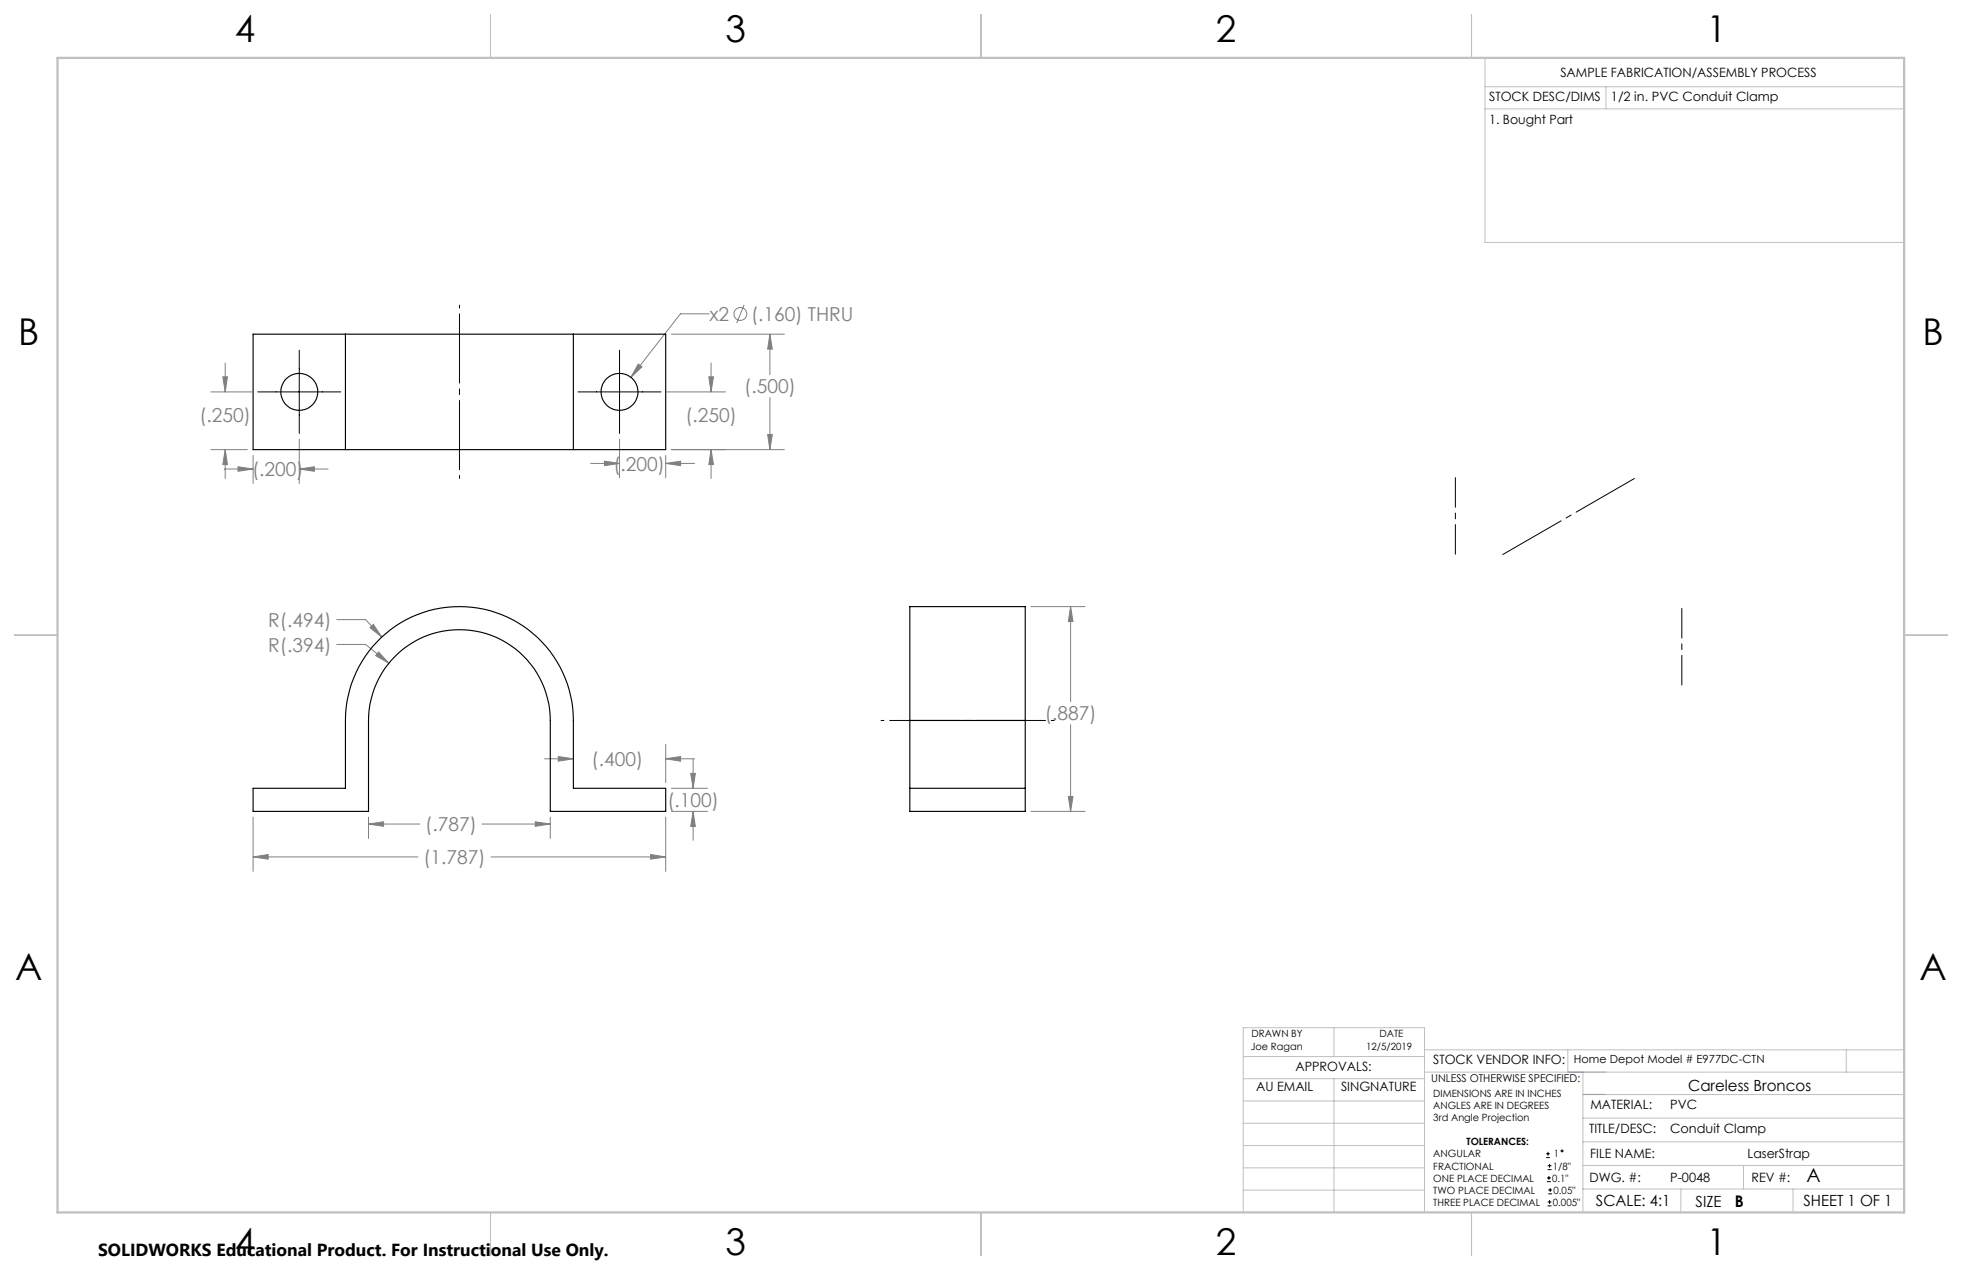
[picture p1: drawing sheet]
<svg xmlns="http://www.w3.org/2000/svg" width="432mm" height="279mm" viewBox="0 0 432 279" stroke-linecap="round" stroke-linejoin="round" font-family="sans-serif">
<g fill="none" stroke="#808080" stroke-width=".22">
<path d="M49.6 79.9v6.3M147.8 73.5h24.8M156.1 69h-6.3l-10.9 14M156.5 79.9v6.3M163.8 67.1l-1.7 4M169.4 73.5l.6 3.3h-1.1zM169.4 73.5v8.9M46.4 98.9h8M46.4 86.2h9.1M49 82.9h1.1l-.5 3.3zM49.6 98.9l.5 3.3h-1.1zM49.6 98.9v6.4"/>
<path d="M65.9 96.6v9.8M136.3 96.6v8.5M140.5 80.1l.8 .6-2.4 2.3zM146.8 86.2h12.9M147.8 98.9h24.8M156 82.9h1l-.5 3.3zM156.5 98.9l.5 3.3h-1zM156.5 98.9v6.4M168.9 95.6h1.1l-.6 3.3zM169.4 87.5v11.4M49.4 103.2h6.3M52.4 102.7l3.3 .5-3.3 .5z"/>
<path d="M55.7 100.2v6.2M65.9 103.2l3.3-.5v1zM65.9 103.2h6.3M130 102h6.3M133 101.5l3.3 .5-3.3 .4zM146.5 102l3.3-.5v.9zM146.5 100.2v4.9M146.5 102h6.4M74.1 136.3h6.4l3.5 3.9M81.4 138.1l.8-.7 1.8 2.8zM226.9 133.5h11.9M235.6 133.5l.5 3.2h-1z"/>
<path d="M235.6 133.5v20.9M74.1 141.8h6.4l5.1 4.1M83.3 143.4l2.3 2.5-2.9-1.6zM235.6 159.4v19.1M55.7 179.8v11.9M81.1 179.8v4.7M119.8 166.9h6.4M121.1 179.8v4.7M122.9 166.4l3.3 .5-3.3 .6zM146.5 166.9l3.3-.5v1.1zM146.5 163.8v8.4M146.5 179.8v11.9"/>
<path d="M146.5 166.9h6.4M147.8 178.5h7.9M147.8 173.4h7.9M152 170.1h1l-.5 3.3zM152.5 178.5l.5 3.3h-1zM152.5 167.1v6.3M152.5 178.5v6.4M226.9 178.5h11.9M235.1 175.2h1l-.5 3.3zM55.7 188.5l3.3-.5v1zM55.7 188.5h36.3M81.1 181.3l3.3-.5v1z"/>
<path d="M81.1 181.3h11.3M106.1 181.3h15M108.1 188.5h38.4M117.8 180.8l3.3 .5-3.3 .5zM143.2 188l3.3 .5-3.3 .5z"/>
<circle cx="162.9" cy="69.1" r="1.41"/>
</g>
<g fill="none" stroke="#000" stroke-width=".22">
<path d="M65.9 77v18.4M136.3 77v18.4M56.7 86.2h18.3M127.2 86.2h18.3M340.3 254.7h.8M340.3 253.8h.8M340.5 260h.8M340.5 259.2h.8M340.6 257.3h.9M340.6 256.5h.9M340.7 253.4v.8M340.9 258.7v.8"/>
<path d="M341 256.1v.8M340.6 265.3h.9M340.6 264.4h.9M340.7 262.6h.9M340.7 261.8h.9M341 264v.9M341.2 261.4v.8"/>
<circle cx="343.8" cy="253.2" r=".2"/>
</g>
<path d="M101.1 105.2v-38.1M193.9 158.5h38.1" fill="none" stroke="#000" stroke-width=".22" stroke-dasharray="15.2 1.3 1.3 1.3" stroke-dashoffset="-1.9"/>
<path d="M330.7 122l29-16.7" fill="none" stroke="#000" stroke-width=".22" stroke-dasharray="15.2 1.3 1.3 1.3" stroke-dashoffset=".4"/>
<path d="M320.3 121.9v-16.8M370.1 150.7v-16.8" fill="none" stroke="#000" stroke-width=".22" stroke-dasharray="15.2 1.3 1.3 1.3" stroke-dashoffset="8.7"/>
<g fill="none" stroke="#c0c0c0" stroke-width=".22">
<path d="M326.8 19.1h92.3M326.8 12.7v40.6h92.3M353.4 19.1v4.9M326.8 24h92.3M273.6 232.4h39.9M273.6 237.3h39.9M293.6 226.1v6.3M293.6 237.3v29.4M313.5 235.9h105.6M313.5 231h105.6M345.1 231v4.9M348.4 235.9v30.9"/>
<path d="M406.3 231v4.9M273.6 242.2h39.9M273.6 247.1h39.9M273.6 252h39.9M273.6 256.9h39.9M348.4 246h70.7M348.4 256.4h70.7M348.4 251.2h70.7M348.4 240.8h70.7M383.7 256.4v5.2M273.6 261.8h39.9M313.5 266.7v-40.6h-39.9v40.6h74.4"/>
<path d="M348.4 261.6h70.7M369.9 261.6v5.2M394.6 261.6v5.2"/>
</g>
<path d="M108 3.2v9.5M215.9 3.2v9.5M323.8 3.2v9.5M3.1 139.7h9.6M419.1 139.7h9.5M108 266.7v9.6M215.9 266.7v9.6M323.8 266.7v9.6" fill="none" stroke="#c0c0c0" stroke-width=".25"/>
<path d="M12.7 12.7h406.4v254h-406.4z" fill="none" stroke="#c0c0c0" stroke-width=".5"/>
<path d="M345.1 235.9h8.3M348.4 240.8h5" fill="none" stroke="#53a9ff" stroke-width=".22"/>
<path d="M55.7 188.5l3.3-.5v1zM143.2 188l3.3 .5-3.3 .5zM81.1 181.3l3.3-.5v1zM117.8 180.8l3.3 .5-3.3 .5zM81.4 138.1l2.6 2.1-1.8-2.8zM83.3 143.4l-.6 .9 2.9 1.6zM146.5 166.9l3.3-.5v1.1zM122.9 166.4l3.3 .5-3.3 .6zM152.5 178.5l.5 3.3h-1zM152 170.1h1l-.5 3.3zM140.5 80.1l-1.6 2.9 2.4-2.3zM168.9 95.6h1.1l-.6 3.3zM169.4 73.5l.6 3.3h-1.1zM49 82.9h1.1l-.5 3.3zM49.6 98.9l.5 3.3h-1.1zM65.9 103.2l3.3-.5v1zM52.4 102.7l3.3 .5-3.3 .5zM156 82.9h1l-.5 3.3zM156.5 98.9l.5 3.3h-1zM133 101.5l3.3 .5-3.3 .4zM146.5 102l3.3-.5v.9zM235.1 175.2h1l-.5 3.3zM235.6 133.5l.5 3.2h-1z" fill="#808080"/>
<g fill="none" stroke="#000" stroke-width=".25">
<path d="M76 73.5h50.2M76 73.5h-20.3v25.4h20.3M76 73.5v25.4M126.2 73.5v25.4M126.2 73.5h20.3v25.4h-20.3M76 98.9h50.2M83.9 140.3a25.1 25.1 0 0 1 27.1-4.8 25.1 25.1 0 0 1 15.2 23v14.9h20.3v5.1h-25.4v-20a20 20 0 0 0-20-20 20 20 0 0 0-20 20v20h-25.4v-5.1h20.3v-14.9a25.3 25.3 0 0 1 7.9-18.2zM200.2 158.5v-25h25.4v25M200.2 158.5v20h25.4v-20M200.2 158.5h25.4M200.2 173.4h25.4"/>
<circle cx="65.9" cy="86.2" r="4.1"/>
<circle cx="136.3" cy="86.2" r="4.1"/>
</g>
<g font-size="8.1">
<text x="51.7" y="9.3">4</text>
<text x="159.7" y="9.3">3</text>
<text x="267.6" y="9.3">2</text>
<text x="375.6" y="9.3">1</text>
<text x="4" y="76">B</text>
<text x="423.1" y="76">B</text>
<text x="3.3" y="215.7">A</text>
<text x="422.4" y="215.7">A</text>
<text x="51.7" y="276">4</text>
<text x="159.7" y="276">3</text>
<text x="267.6" y="276">2</text>
<text x="375.6" y="276">1</text>
</g>
<g font-size="4.2" fill="#808080">
<text x="156.1" y="70.6">x2</text>
<text x="165.3" y="70.6">(.160) THRU</text>
<text x="163.8" y="86.6">(.500)</text>
<text x="43.9" y="92.9">(.250)</text>
<text x="150.9" y="92.9">(.250)</text>
<text x="55.5" y="104.8">(.200)</text>
<text x="135" y="103.5">(.200)</text>
<text x="59" y="137.9">R(.494)</text>
<text x="59" y="143.4">R(.394)</text>
<text x="230" y="158.5">(.887)</text>
<text x="130.2" y="168.5">(.400)</text>
<text x="146.9" y="177.6">(.100)</text>
<text x="93.6" y="182.9">(.787)</text>
<text x="93.2" y="190.1">(1.787)</text>
</g>
<text font-size="4.2" x="397.6" y="260">A</text>
<text font-size="3.8" x="21.6" y="276.3">SOLIDWORKS Educational Product. For Instructional Use Only.</text>
<text font-size="3.5" x="381.8" y="265.6">B</text>
<g font-size="3.4">
<text x="371.5" y="240.1">Careless Broncos</text>
<text x="351.2" y="265.2">SCALE: 4:1</text>
<text x="373.2" y="265.6">SIZE</text>
<text x="396.9" y="265.2">SHEET 1 OF 1</text>
</g>
<g font-size="2.8">
<text x="343.4" y="16.9">SAMPLE FABRICATION/ASSEMBLY PROCESS</text>
<text x="327.7" y="22.3">STOCK DESC/DIMS</text>
<text x="354.5" y="22.2">1/2 in. PVC Conduit Clamp</text>
<text x="327.7" y="27.3">1. Bought Part</text>
<text x="285.1" y="235.7">APPROVALS:</text>
<text x="315.4" y="234.1">STOCK VENDOR INFO:</text>
<text x="276.4" y="240.1">AU EMAIL</text>
<text x="295.1" y="240.1">SINGNATURE</text>
<text x="350" y="244.1">MATERIAL:</text>
<text x="367.6" y="244.1">PVC</text>
<text x="349.7" y="249.2">TITLE/DESC:</text>
<text x="367.6" y="249.2">Conduit Clamp</text>
<text x="350" y="254.7">FILE NAME:</text>
<text x="384.6" y="254.8">LaserStrap</text>
<text x="349.8" y="260">DWG. #:</text>
<text x="367.6" y="260">P-0048</text>
<text x="385.5" y="260">REV #:</text>
</g>
<text font-size="2.5" x="346.4" y="233.8">Home Depot Model # E977DC-CTN</text>
<text font-size="2.4" x="315" y="238.1">UNLESS OTHERWISE SPECIFIED:</text>
<g font-size="2.2">
<text x="275.3" y="231.1">Joe Ragan</text>
<text x="275.4" y="228.2">DRAWN BY</text>
<text x="300.7" y="231.1">12/5/2019</text>
<text x="303.6" y="228.2">DATE</text>
<text x="315.4" y="241.4">DIMENSIONS ARE IN INCHES</text>
<text x="315.4" y="244">ANGLES ARE IN DEGREES</text>
<text x="315.4" y="246.7">3rd Angle Projection</text>
<text x="322.8" y="252">TOLERANCES:</text>
<text x="315.4" y="254.6">ANGULAR</text>
<text x="315.4" y="257.3">FRACTIONAL</text>
<text x="341.8" y="257.3">1/8&quot;</text>
<text x="342" y="254.6">1</text>
<text x="315.4" y="262.6">TWO PLACE DECIMAL</text>
<text x="315.4" y="260">ONE PLACE DECIMAL</text>
<text x="341.6" y="260">0.1&quot;</text>
<text x="341.9" y="262.6">0.05&quot;</text>
<text x="315.4" y="265.3">THREE PLACE DECIMAL</text>
<text x="341.8" y="265.3">0.005&quot;</text>
</g>
</svg>
